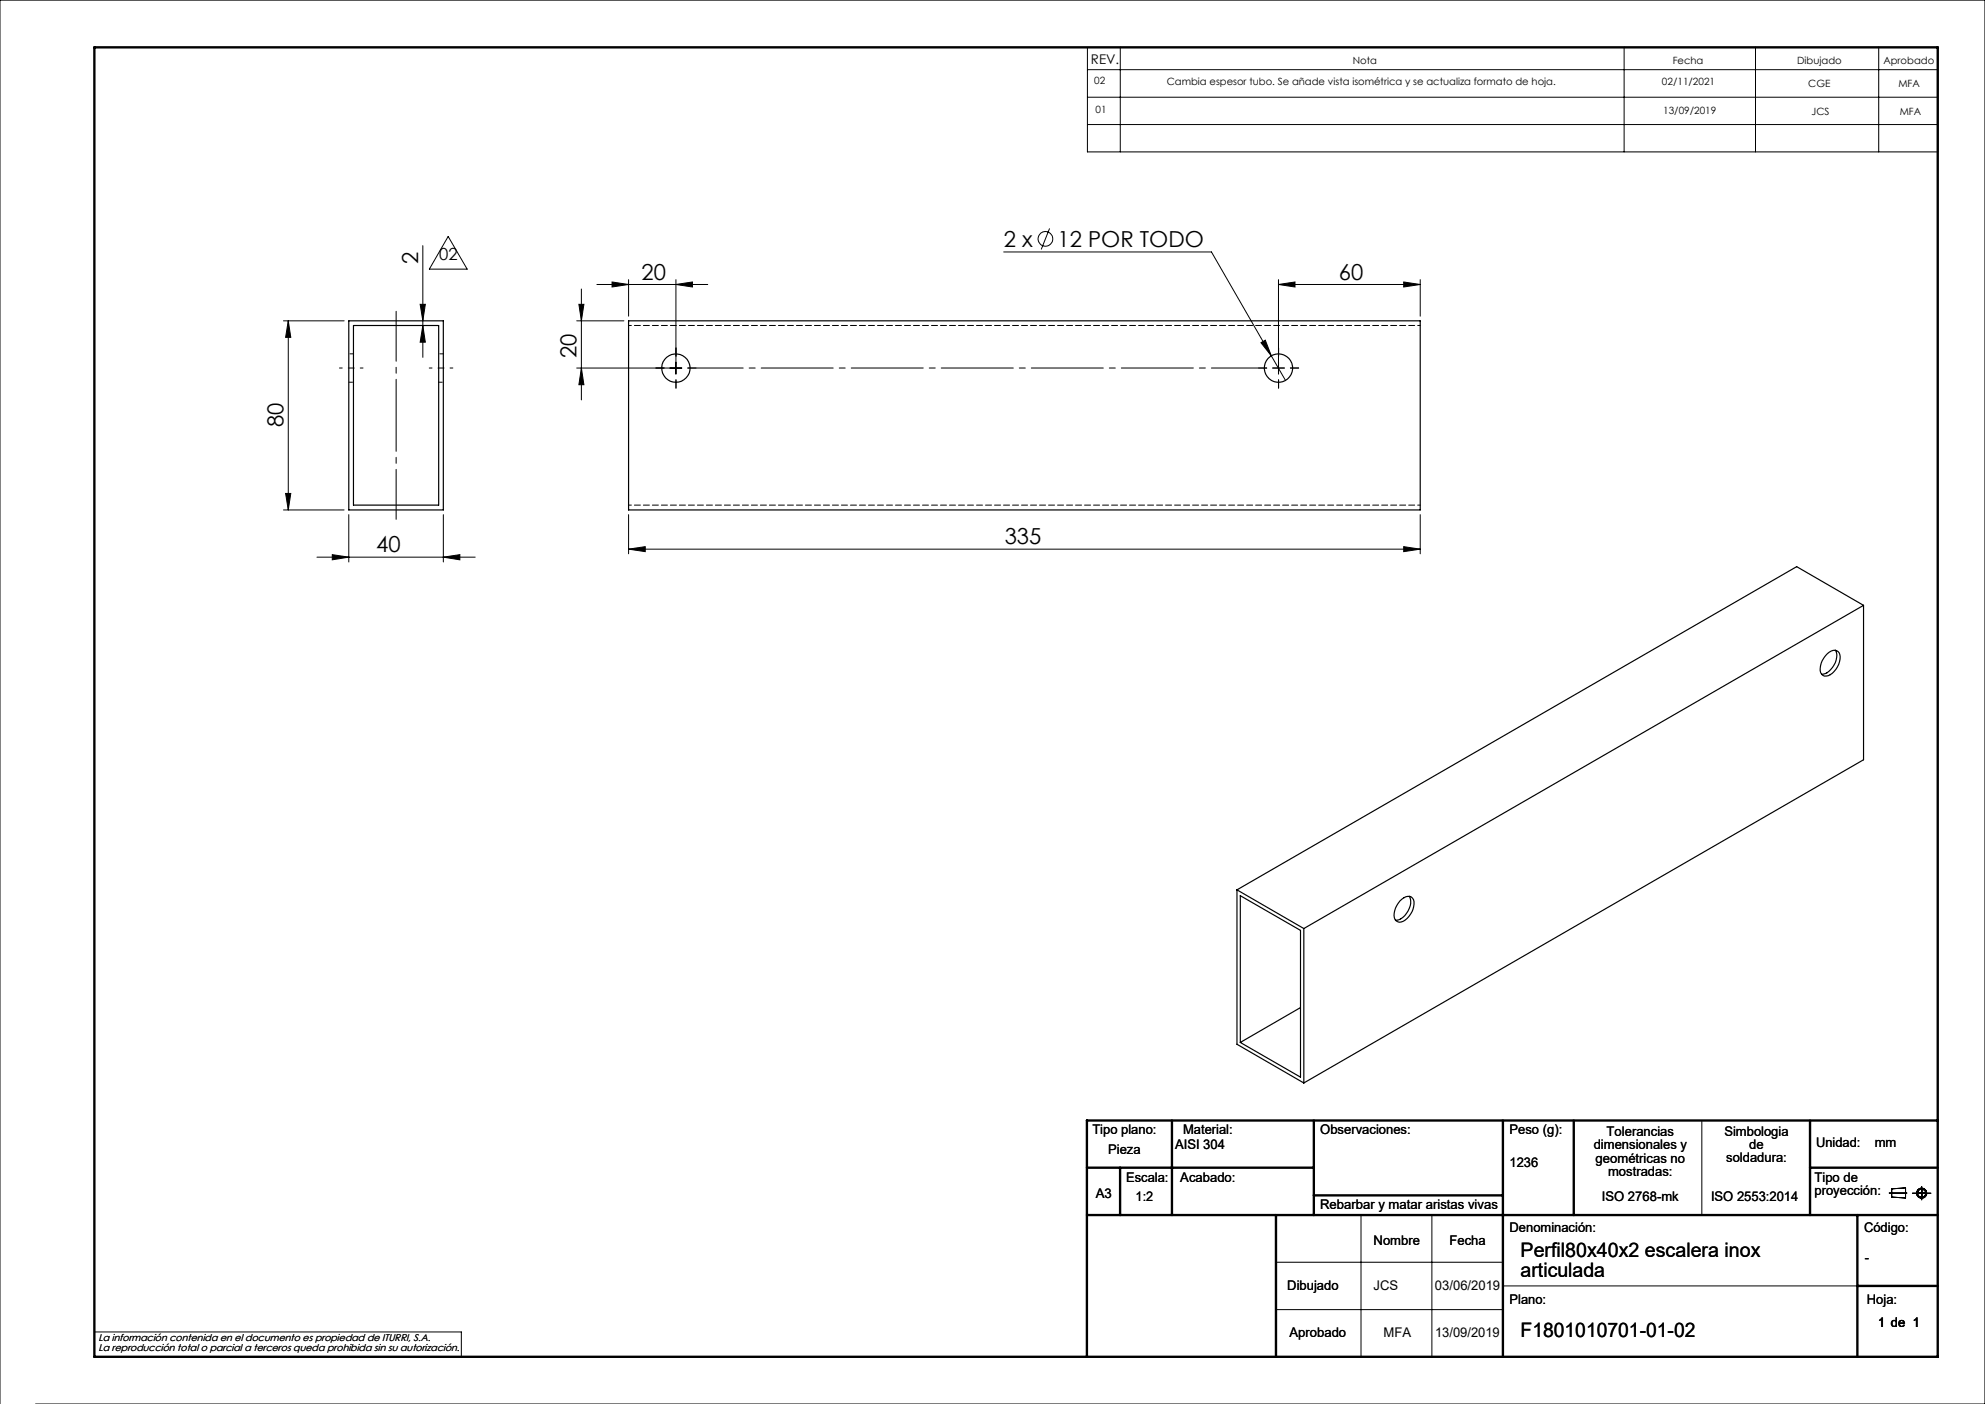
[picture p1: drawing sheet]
<svg xmlns="http://www.w3.org/2000/svg" width="420mm" height="297mm" viewBox="0 0 420 297" stroke-linecap="round" stroke-linejoin="round" font-family="sans-serif">
<g fill="none" stroke="#000" stroke-width=".21">
<path d="M230.1 10h179.9v22.1h-179.9zM230.1 14.7h179.9M237 10v22.1M343.6 10v22.1M371.4 10v22.1M397.5 10v22.1M230.1 20.6h179.9M230.1 26.3h179.9M89.5 52v23.6M94.8 50l4 6.9h-8zM129.5 59.7l3.5 .5-3.5 .5zM133 59.2v7.7"/>
<path d="M143 59.2v19.9M212.4 53.3h43.9l12.7 22M222.1 48.3l-1.8 4.5M270.5 59.2v19.9M297 59.7l3.5 .5-3.5 .5zM300.5 59.2v7.7M60 67.9h12.8M61 67.9l.5 3.5h-1.1zM61 67.9v40M88.9 64.4h1.1l-.5 3.5zM89.5 68.9l.5 3.5h-1.1zM122 77.9h22.3"/>
<path d="M122 67.9h10M122.5 64.4h1l-.5 3.5zM123 77.9l.5 3.5h-1zM123 61.1v23.5M126.3 60.2h23.5M143 60.2l3.5-.5v1zM266.8 72.5l.9-.5 1.3 3.3zM269 75.3l3 5.2M269.3 77.9h2.4M270.5 60.2l3.5-.5v1zM270.5 60.2h30M60 107.9h12.8"/>
<path d="M60.4 104.4h1.1l-.5 3.5zM67.1 117.9h33.4M70.3 117.3l3.5 .6-3.5 .5zM73.8 108.9v10M93.8 117.9l3.5-.6v1.1zM93.8 108.9v10M133 116.2l3.5-.6v1.1zM133 108.9v8.3M133 116.2h167.5M297 115.6l3.5 .6-3.5 .5zM300.5 108.9v8.3M360.1 237v20"/>
<path d="M288 257v30M303 257v30M399.7 252.4h3.8M400.3 251.5l2.9-.2v2.1l-2.9-.2zM404.6 252.4h4M406.6 251v2.8M270 267h48M270 277h48M318 272h75M0 297v-297h420v297h-412.5M20 281.8h77.6v5.2"/>
<circle cx="221.2" cy="50.5" r="1.55"/>
<circle cx="406.6" cy="252.4" r=".86"/>
<circle cx="406.6" cy="252.4" r="1.07"/>
</g>
<g fill="none" stroke="#000" stroke-width=".5">
<path d="M20 10h390v277h-390zM248 237v20M278 237v20M318 237v50M333 237v20M383 237v20M410 237h-180v50M230 257h180M230 247h48M237 247v10M270 257v30M278 252.9h40"/>
<path d="M383 247h27M393 257v30M393 272h17"/>
</g>
<path d="M83.8 109.9v-44" fill="none" stroke="#000" stroke-width=".21" stroke-dasharray="15.2 1.3 1.3 1.3" stroke-dashoffset="4.7"/>
<path d="M71.8 77.9h5M90.8 77.9h5" fill="none" stroke="#000" stroke-width=".21" stroke-dasharray="15.2 1.3 1.3 1.3" stroke-dashoffset="14.6"/>
<path d="M140.5 77.9h-1.7M143 75.4v-1.8M145.5 77.9h1.8M268 77.9h-1.7M270.5 75.4v-1.8M270.5 77.9v-1.3M270.5 77.9h-1.2M270.5 77.9v1.2M270.5 77.9h1.3M273 77.9h1.8M143 80.4v1.7M270.5 80.4v1.7" fill="none" stroke="#000" stroke-width=".21" stroke-dasharray="15.2 1.3 1.3 1.3"/>
<path d="M145.5 77.9h122.5" fill="none" stroke="#000" stroke-width=".21" stroke-dasharray="15.2 1.3 1.3 1.3" stroke-dashoffset="3.5"/>
<g fill="#000">
<path d="M61 67.9l.5 3.5h-1.1zM60.4 104.4h1.1l-.5 3.5z"/>
<path d="M89.5 68.9l.5 3.5h-1.1zM88.9 64.4h1.1l-.5 3.5zM123 77.9l.5 3.5h-1zM122.5 64.4h1l-.5 3.5z"/>
<path d="M70.3 117.3l3.5 .6-3.5 .5zM93.8 117.9l3.5-.6v1.1zM270.5 60.2l3.5-.5v1zM297 59.7l3.5 .5-3.5 .5zM266.8 72.5l2.2 2.8-1.3-3.3z"/>
<path d="M297 115.6l3.5 .6-3.5 .5zM133 116.2l3.5-.6v1.1zM143 60.2l3.5-.5v1zM129.5 59.7l3.5 .5-3.5 .5z"/>
</g>
<g fill="none" stroke="#000" stroke-width=".25">
<path d="M73.8 67.9h20v40h-20zM74.8 68.9h18v38h-18zM133 67.9h167.5v40h-167.5zM386.6 138.3a1.6 1.6 0 0 1 2.5-.2 4.1 4.1 0 0 1-2.7 4.9 1.28 1.28 0 0 1-1.3-1.6l.5-1.6zM388.3 137.5a3.9 3.9 0 0 1-1.8 4.8l-1.1 .3M394.3 128.1v32.6l-118.4 68.4M394.3 128.1l-118.4 68.3M394.3 128.1l-14.1-8.2-118.5 68.3M261.7 188.2l14.2 8.2M261.7 188.2v32.7l14.2 8.2M262.4 189.5l12.8 7.3v31.1l-12.8-7.4zM275.9 196.4v32.7"/>
<path d="M296.2 190.6a2.04 2.04 0 0 1 2.4-.8 2.14 2.14 0 0 1 .4 2.5 3.8 3.8 0 0 1-2.9 2.8 1.42 1.42 0 0 1-1.1-1.9l.3-1.1zM298.2 189.6a3.8 3.8 0 0 1-1.8 4.8l-1.1 .3M275.2 213.1l-12.8 7.4"/>
<circle cx="143" cy="77.9" r="3"/>
<circle cx="270.5" cy="77.9" r="3"/>
</g>
<path d="M74.8 74.9h-1M93.8 74.9h-1M73.8 80.9h1M92.8 80.9h1" fill="none" stroke="#000" stroke-width=".21" stroke-dasharray="1.3 .6" stroke-dashoffset=".5"/>
<path d="M300.5 68.9h-167.5M300.5 106.9h-167.5" fill="none" stroke="#000" stroke-width=".21" stroke-dasharray="1.3 .6" stroke-dashoffset=".7"/>
<g font-size="4.7">
<text x="212.4" y="52.2">2 x</text>
<text x="223.8" y="52.2">12 POR TODO</text>
<text x="88.5" y="55.8" transform="rotate(-90 88.5 55.8)">2</text>
<text x="135.8" y="59.1">20</text>
<text x="283.3" y="59.1">60</text>
<text x="122" y="75.7" transform="rotate(-90 122 75.7)">20</text>
<text x="60" y="90.4" transform="rotate(-90 60 90.4)">80</text>
<text x="79.6" y="116.8">40</text>
<text x="212.6" y="115.1">335</text>
</g>
<g font-size="4.2">
<text x="321.7" y="265.9">Perfil80x40x2 escalera inox</text>
<text x="321.7" y="270.2">articulada</text>
<text x="321.7" y="282.8">F1801010701-01-02</text>
</g>
<text font-size="3.5" x="92.9" y="55">02</text>
<g font-size="2.8">
<text x="230.8" y="13.6">REV.</text>
<text x="231.1" y="239.9">Tipo plano:</text>
<text x="250.3" y="239.9">Material:</text>
<text x="279.3" y="239.9">Observaciones:</text>
<text x="319.4" y="239.9">Peso (g):</text>
<text x="234.5" y="244.1">Pieza</text>
<text x="248.6" y="243">AISI 304</text>
<text x="337.2" y="243.1">dimensionales y</text>
<text x="337.6" y="246">geométricas no</text>
<text x="339.9" y="240.3">Tolerancias</text>
<text x="364.9" y="240.2">Simbologia</text>
<text x="365.3" y="245.9">soldadura:</text>
<text x="370.1" y="243">de</text>
<text x="384.2" y="242.7">Unidad:</text>
<text x="396.7" y="242.7">mm</text>
<text x="238.3" y="250">Escala:</text>
<text x="249.7" y="250">Acabado:</text>
<text x="319.4" y="246.9">1236</text>
<text x="340.2" y="248.8">mostradas:</text>
<text x="383.9" y="250">Tipo de</text>
<text x="231.9" y="253.4">A3</text>
<text x="240.3" y="254">1:2</text>
<text x="279.3" y="255.7">Rebarbar y matar aristas vivas</text>
<text x="338.9" y="254">ISO 2768-mk</text>
<text x="362" y="254">ISO 2553:2014</text>
<text x="383.9" y="252.8">proyección:</text>
<text x="290.6" y="263.3">Nombre</text>
<text x="306.7" y="263.3">Fecha</text>
<text x="319.4" y="260.6">Denominación:</text>
<text x="394.4" y="260.6">Código:</text>
<text x="394.6" y="266.9">-</text>
<text x="272.4" y="273">Dibujado</text>
<text x="290.6" y="273">JCS</text>
<text x="303.6" y="273">03/06/2019</text>
<text x="319.4" y="275.8">Plano:</text>
<text x="395" y="275.8">Hoja:</text>
<text x="397.4" y="280.6">1 de 1</text>
<text x="272.8" y="282.8">Aprobado</text>
<text x="292.7" y="282.8">MFA</text>
<text x="303.6" y="282.8">13/09/2019</text>
</g>
<g font-size="2.1">
<text x="231.5" y="17.8">02</text>
<text x="246.9" y="17.9">Cambia espesor tubo. Se añade vista isométrica y se actualiza formato de hoja.</text>
<text x="286.2" y="13.6">Nota</text>
<text x="353.9" y="13.6">Fecha</text>
<text x="380.3" y="13.6">Dibujado</text>
<text x="398.5" y="13.6">Aprobado</text>
<text x="231.8" y="23.9">01</text>
<text x="351.7" y="18">02/11/2021</text>
<text x="382.6" y="18.3">CGE</text>
<text x="401.7" y="18.3">MFA</text>
<text x="351.9" y="24">13/09/2019</text>
<text x="383.3" y="24.3">JCS</text>
<text x="401.9" y="24.3">MFA</text>
<text x="20.8" y="283.7">La información contenida en el documento es propiedad de ITURRI, S.A.</text>
<text x="20.8" y="285.7">La reproducción total o parcial a terceros queda prohibida sin su autorización.</text>
</g>
</svg>
